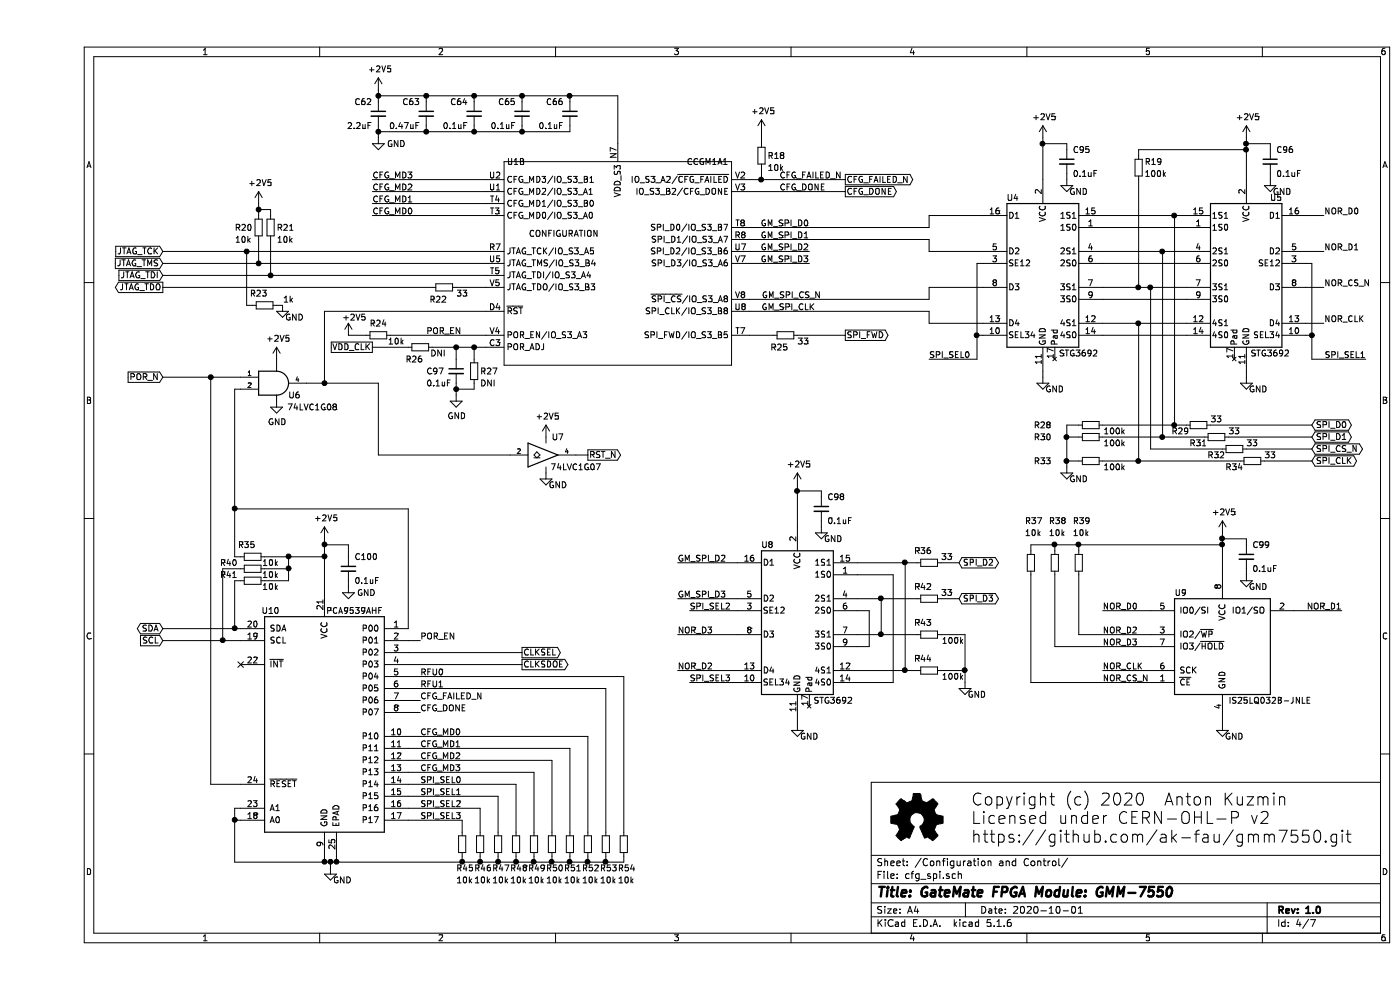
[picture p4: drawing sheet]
EESchema Schematic File Version 4
EELAYER 30 0
EELAYER END
$Descr A4 11693 8268
encoding utf-8
Sheet 4 7
Title "GateMate FPGA Module: GMM-7550"
Date "2020-10-01"
Rev "1.0"
Comp ""
Comment1 ""
Comment2 ""
Comment3 ""
Comment4 ""
$EndDescr
$Comp
L CologneChip:CCGM1A1 U1
U 2 1
P 4850 2200
AR Path="/5E920CB6" Ref="U1"  Part="2" 
AR Path="/5E920AD5/5E920CB6" Ref="U1"  Part="2" 
F 0 "U1" H 4000 3050 50  0000 C CNN
F 1 "CCGM1A1" H 5600 3050 50  0000 C CNN
F 2 "Package_BGA:BGA-320_15.0x15.0mm_Layout18x18_P0.8mm" H 5000 2750 50  0001 C CNN
F 3 "https://colognechip.com/docs/gatemate-ccgm1a-datasheet.pdf" H 4850 2500 50  0001 C CNN
	2    4850 2200
	1    0    0    -1  
$EndComp
$Comp
L Device:R_Small R24
U 1 1
P 2850 2800
F 0 "R24" V 2750 2800 50  0000 C CNN
F 1 "10k" V 2900 2950 50  0000 C CNN
F 2 "Resistor_SMD:R_0402_1005Metric" H 2850 2800 50  0001 C CNN
F 3 "~" H 2850 2800 50  0001 C CNN
	1    2850 2800
	0    1    1    0   
$EndComp
$Comp
L Device:R_Small R26
U 1 1
P 3200 2900
F 0 "R26" V 3300 2850 50  0000 C CNN
F 1 "DNI" V 3250 3050 50  0000 C CNN
F 2 "Resistor_SMD:R_0603_1608Metric" H 3200 2900 50  0001 C CNN
F 3 "~" H 3200 2900 50  0001 C CNN
	1    3200 2900
	0    1    1    0   
$EndComp
$Comp
L Device:R_Small R27
U 1 1
P 3650 3100
F 0 "R27" H 3700 3100 50  0000 L CNN
F 1 "DNI" H 3700 3000 50  0000 L CNN
F 2 "Resistor_SMD:R_0603_1608Metric" H 3650 3100 50  0001 C CNN
F 3 "~" H 3650 3100 50  0001 C CNN
	1    3650 3100
	1    0    0    -1  
$EndComp
$Comp
L Device:C_Small C97
U 1 1
P 3500 3100
F 0 "C97" H 3250 3100 50  0000 L CNN
F 1 "0.1uF" H 3250 3000 50  0000 L CNN
F 2 "Capacitor_SMD:C_0402_1005Metric" H 3500 3100 50  0001 C CNN
F 3 "~" H 3500 3100 50  0001 C CNN
	1    3500 3100
	1    0    0    -1  
$EndComp
$Comp
L power:GND #PWR0132
U 1 1
P 3500 3300
F 0 "#PWR0132" H 3500 3050 50  0001 C CNN
F 1 "GND" H 3505 3127 50  0000 C CNN
F 2 "" H 3500 3300 50  0001 C CNN
F 3 "" H 3500 3300 50  0001 C CNN
	1    3500 3300
	1    0    0    -1  
$EndComp
Wire Wire Line
	2800 2900 3100 2900
Wire Wire Line
	2950 2800 3750 2800
Wire Wire Line
	3300 2900 3500 2900
Wire Wire Line
	3500 3000 3500 2900
Connection ~ 3500 2900
Wire Wire Line
	3500 2900 3650 2900
Wire Wire Line
	3650 3000 3650 2900
Connection ~ 3650 2900
Wire Wire Line
	3650 2900 3750 2900
Wire Wire Line
	3500 3300 3500 3250
Wire Wire Line
	3650 3200 3650 3250
Wire Wire Line
	3650 3250 3500 3250
Connection ~ 3500 3250
Wire Wire Line
	3500 3250 3500 3200
Text Label 3250 2800 0    50   ~ 0
POR_EN
$Comp
L 74xGxx:74LVC1G08 U6
U 1 1
P 2000 3200
F 0 "U6" H 2150 3100 50  0000 C CNN
F 1 "74LVC1G08" H 2300 3000 50  0000 C CNN
F 2 "Package_TO_SOT_SMD:SOT-353_SC-70-5" H 2000 3200 50  0001 C CNN
F 3 "http://www.ti.com/lit/sg/scyt129e/scyt129e.pdf" H 2000 3200 50  0001 C CNN
	1    2000 3200
	1    0    0    -1  
$EndComp
$Comp
L power:GND #PWR0133
U 1 1
P 2000 3350
F 0 "#PWR0133" H 2000 3100 50  0001 C CNN
F 1 "GND" H 2005 3177 50  0000 C CNN
F 2 "" H 2000 3350 50  0001 C CNN
F 3 "" H 2000 3350 50  0001 C CNN
	1    2000 3350
	1    0    0    -1  
$EndComp
$Comp
L power:+2V5 #PWR0134
U 1 1
P 2000 3000
F 0 "#PWR0134" H 2000 2850 50  0001 C CNN
F 1 "+2V5" H 2015 3173 50  0000 C CNN
F 2 "" H 2000 3000 50  0001 C CNN
F 3 "" H 2000 3000 50  0001 C CNN
	1    2000 3000
	1    0    0    -1  
$EndComp
Wire Wire Line
	2000 3350 2000 3300
Wire Wire Line
	2000 3000 2000 3100
Wire Wire Line
	2250 3200 2400 3200
$Comp
L power:+2V5 #PWR0135
U 1 1
P 2600 2800
F 0 "#PWR0135" H 2600 2650 50  0001 C CNN
F 1 "+2V5" H 2650 2950 50  0000 C CNN
F 2 "" H 2600 2800 50  0001 C CNN
F 3 "" H 2600 2800 50  0001 C CNN
	1    2600 2800
	1    0    0    -1  
$EndComp
$Comp
L Device:R_Small R22
U 1 1
P 3400 2400
F 0 "R22" V 3500 2350 50  0000 C CNN
F 1 "33" V 3450 2550 50  0000 C CNN
F 2 "Resistor_SMD:R_0402_1005Metric" H 3400 2400 50  0001 C CNN
F 3 "~" H 3400 2400 50  0001 C CNN
	1    3400 2400
	0    1    1    0   
$EndComp
Wire Wire Line
	3750 2400 3500 2400
Wire Wire Line
	2400 3200 2400 2600
Text GLabel 1050 2400 0    50   Output ~ 0
JTAG_TDO
Text GLabel 1050 2300 0    50   Input ~ 0
JTAG_TDI
Text GLabel 1050 2200 0    50   Input ~ 0
JTAG_TMS
Text GLabel 1050 2100 0    50   Input ~ 0
JTAG_TCK
Wire Wire Line
	1050 2400 3300 2400
Wire Wire Line
	1050 2300 1950 2300
Wire Wire Line
	1050 2200 1850 2200
Wire Wire Line
	1050 2100 1750 2100
$Comp
L Device:R_Small R23
U 1 1
P 1900 2550
F 0 "R23" V 1800 2500 50  0000 C CNN
F 1 "1k" V 1850 2750 50  0000 C CNN
F 2 "Resistor_SMD:R_0402_1005Metric" H 1900 2550 50  0001 C CNN
F 3 "~" H 1900 2550 50  0001 C CNN
	1    1900 2550
	0    1    1    0   
$EndComp
$Comp
L power:GND #PWR0136
U 1 1
P 2050 2550
F 0 "#PWR0136" H 2050 2300 50  0001 C CNN
F 1 "GND" H 2150 2450 50  0000 C CNN
F 2 "" H 2050 2550 50  0001 C CNN
F 3 "" H 2050 2550 50  0001 C CNN
	1    2050 2550
	1    0    0    -1  
$EndComp
Wire Wire Line
	1750 2100 1750 2550
Wire Wire Line
	1750 2550 1800 2550
Connection ~ 1750 2100
Wire Wire Line
	1750 2100 3750 2100
Wire Wire Line
	2000 2550 2050 2550
$Comp
L Device:R_Small R20
U 1 1
P 1850 1900
F 0 "R20" H 1650 1900 50  0000 L CNN
F 1 "10k" H 1650 1800 50  0000 L CNN
F 2 "Resistor_SMD:R_0402_1005Metric" H 1850 1900 50  0001 C CNN
F 3 "~" H 1850 1900 50  0001 C CNN
	1    1850 1900
	1    0    0    -1  
$EndComp
$Comp
L Device:R_Small R21
U 1 1
P 1950 1900
F 0 "R21" H 2000 1900 50  0000 L CNN
F 1 "10k" H 2000 1800 50  0000 L CNN
F 2 "Resistor_SMD:R_0402_1005Metric" H 1950 1900 50  0001 C CNN
F 3 "~" H 1950 1900 50  0001 C CNN
	1    1950 1900
	1    0    0    -1  
$EndComp
$Comp
L power:+2V5 #PWR0137
U 1 1
P 1850 1700
F 0 "#PWR0137" H 1850 1550 50  0001 C CNN
F 1 "+2V5" H 1865 1873 50  0000 C CNN
F 2 "" H 1850 1700 50  0001 C CNN
F 3 "" H 1850 1700 50  0001 C CNN
	1    1850 1700
	1    0    0    -1  
$EndComp
Wire Wire Line
	1850 2000 1850 2200
Connection ~ 1850 2200
Wire Wire Line
	1850 2200 3750 2200
Wire Wire Line
	1950 2000 1950 2300
Connection ~ 1950 2300
Wire Wire Line
	1950 2300 3750 2300
Wire Wire Line
	1850 1700 1850 1750
Wire Wire Line
	1850 1750 1950 1750
Wire Wire Line
	1950 1750 1950 1800
Connection ~ 1850 1750
Wire Wire Line
	1850 1750 1850 1800
$Comp
L Device:R_Small R18
U 1 1
P 6050 1300
F 0 "R18" H 6100 1300 50  0000 L CNN
F 1 "10k" H 6100 1200 50  0000 L CNN
F 2 "Resistor_SMD:R_0402_1005Metric" H 6050 1300 50  0001 C CNN
F 3 "~" H 6050 1300 50  0001 C CNN
	1    6050 1300
	1    0    0    -1  
$EndComp
$Comp
L power:+2V5 #PWR0138
U 1 1
P 6050 1100
F 0 "#PWR0138" H 6050 950 50  0001 C CNN
F 1 "+2V5" H 6065 1273 50  0000 C CNN
F 2 "" H 6050 1100 50  0001 C CNN
F 3 "" H 6050 1100 50  0001 C CNN
	1    6050 1100
	1    0    0    -1  
$EndComp
Wire Wire Line
	5950 1500 6050 1500
Wire Wire Line
	6050 1500 6050 1400
Wire Wire Line
	6050 1100 6050 1200
$Comp
L Device:R_Small R25
U 1 1
P 6250 2800
F 0 "R25" V 6350 2750 50  0000 C CNN
F 1 "33" V 6300 2950 50  0000 C CNN
F 2 "Resistor_SMD:R_0402_1005Metric" H 6250 2800 50  0001 C CNN
F 3 "~" H 6250 2800 50  0001 C CNN
	1    6250 2800
	0    1    1    0   
$EndComp
Wire Wire Line
	5950 2800 6150 2800
Text GLabel 6750 2800 2    50   Output ~ 0
SPI_FWD
Wire Wire Line
	6350 2800 6750 2800
Text GLabel 6750 1600 2    50   Output ~ 0
CFG_DONE
Wire Wire Line
	5950 1600 6750 1600
Wire Wire Line
	2800 1800 3750 1800
Wire Wire Line
	2800 1700 3750 1700
Wire Wire Line
	2800 1600 3750 1600
Wire Wire Line
	2800 1500 3750 1500
Text Label 2800 1800 0    50   ~ 0
CFG_MD0
Text Label 2800 1700 0    50   ~ 0
CFG_MD1
Text Label 2800 1600 0    50   ~ 0
CFG_MD2
Text Label 2800 1500 0    50   ~ 0
CFG_MD3
Text GLabel 4600 3800 2    50   Output ~ 0
RST_N
Connection ~ 2400 3200
Text GLabel 1050 3150 0    50   Input ~ 0
POR_N
$Comp
L gmm:IS25LQ032B-JNLE U9
U 1 1
P 9900 5400
F 0 "U9" H 9500 5850 50  0000 L CNN
F 1 "IS25LQ032B-JNLE" H 9950 4950 50  0000 L CNN
F 2 "Package_SO:SO-8_3.9x4.9mm_P1.27mm" H 9800 5400 50  0001 C CNN
F 3 "" H 9900 5400 50  0001 C CNN
	1    9900 5400
	1    0    0    -1  
$EndComp
$Comp
L gmm:PCA9539AHF U10
U 1 1
P 2400 6050
F 0 "U10" H 1950 7000 50  0000 C CNN
F 1 "PCA9539AHF" H 2650 7000 50  0000 C CNN
F 2 "Package_DFN_QFN:Texas_S-PVQFN-N24_EP2.1x2.1mm" H 2400 6050 50  0001 C CNN
F 3 "" H 2400 6050 50  0001 C CNN
	1    2400 6050
	1    0    0    -1  
$EndComp
$Comp
L power:GND #PWR0139
U 1 1
P 2450 7250
F 0 "#PWR0139" H 2450 7000 50  0001 C CNN
F 1 "GND" H 2550 7150 50  0000 C CNN
F 2 "" H 2450 7250 50  0001 C CNN
F 3 "" H 2450 7250 50  0001 C CNN
	1    2450 7250
	1    0    0    -1  
$EndComp
Wire Wire Line
	2500 7150 2500 7200
Wire Wire Line
	2500 7200 2450 7200
Wire Wire Line
	2450 7200 2450 7250
NoConn ~ 1700 5550
Wire Wire Line
	1450 3150 1450 6550
Wire Wire Line
	1450 6550 1700 6550
$Comp
L power:+2V5 #PWR0140
U 1 1
P 2400 4500
F 0 "#PWR0140" H 2400 4350 50  0001 C CNN
F 1 "+2V5" H 2415 4673 50  0000 C CNN
F 2 "" H 2400 4500 50  0001 C CNN
F 3 "" H 2400 4500 50  0001 C CNN
	1    2400 4500
	1    0    0    -1  
$EndComp
$Comp
L power:GND #PWR0141
U 1 1
P 2600 4900
F 0 "#PWR0141" H 2600 4650 50  0001 C CNN
F 1 "GND" H 2750 4850 50  0000 C CNN
F 2 "" H 2600 4900 50  0001 C CNN
F 3 "" H 2600 4900 50  0001 C CNN
	1    2600 4900
	1    0    0    -1  
$EndComp
$Comp
L Device:C_Small C100
U 1 1
P 2600 4750
F 0 "C100" H 2650 4850 50  0000 L CNN
F 1 "0.1uF" H 2650 4650 50  0000 L CNN
F 2 "Capacitor_SMD:C_0402_1005Metric" H 2600 4750 50  0001 C CNN
F 3 "~" H 2600 4750 50  0001 C CNN
	1    2600 4750
	1    0    0    -1  
$EndComp
$Comp
L Device:R_Small R35
U 1 1
P 1800 4650
F 0 "R35" V 1700 4600 50  0000 C CNN
F 1 "10k" V 1850 4800 50  0000 C CNN
F 2 "Resistor_SMD:R_0402_1005Metric" H 1800 4650 50  0001 C CNN
F 3 "~" H 1800 4650 50  0001 C CNN
	1    1800 4650
	0    1    1    0   
$EndComp
Wire Wire Line
	2600 4900 2600 4850
Wire Wire Line
	2400 4500 2400 4550
Wire Wire Line
	2400 4550 2600 4550
Wire Wire Line
	2600 4550 2600 4650
Connection ~ 2400 4550
Wire Wire Line
	2400 4550 2400 4650
Wire Wire Line
	2400 4650 2100 4650
Connection ~ 2400 4650
Wire Wire Line
	2400 4650 2400 4950
Wire Wire Line
	1700 4650 1650 4650
Wire Wire Line
	1650 4650 1650 4250
Wire Wire Line
	1650 3250 1700 3250
Wire Wire Line
	3100 5250 3100 4250
Wire Wire Line
	3100 4250 1650 4250
Connection ~ 1650 4250
Wire Wire Line
	1650 4250 1650 3250
Text GLabel 1050 5250 0    50   BiDi ~ 0
SDA
Text GLabel 1050 5350 0    50   Input ~ 0
SCL
Wire Wire Line
	1050 5250 1650 5250
Wire Wire Line
	1050 5350 1550 5350
Wire Wire Line
	2400 7150 2400 7200
Wire Wire Line
	2400 7200 2450 7200
Connection ~ 2450 7200
Connection ~ 2400 7200
Wire Wire Line
	1650 7200 1650 6850
Wire Wire Line
	1650 6850 1700 6850
Wire Wire Line
	1650 7200 2400 7200
Wire Wire Line
	1700 6750 1650 6750
Wire Wire Line
	1650 6750 1650 6850
Connection ~ 1650 6850
Connection ~ 2500 7200
Wire Wire Line
	3100 6750 3700 6750
Wire Wire Line
	3700 6750 3700 6950
Wire Wire Line
	3100 6650 3850 6650
Wire Wire Line
	3850 6650 3850 6950
Wire Wire Line
	3100 6550 4000 6550
Wire Wire Line
	4000 6550 4000 6950
Wire Wire Line
	3100 6450 4150 6450
Wire Wire Line
	4150 6450 4150 6950
Wire Wire Line
	3100 6350 4300 6350
Wire Wire Line
	4300 6350 4300 6950
Wire Wire Line
	3100 6250 4450 6250
Wire Wire Line
	4450 6250 4450 6950
Wire Wire Line
	3100 6150 4600 6150
Text Label 3200 6150 0    50   ~ 0
CFG_MD0
Text Label 3200 6250 0    50   ~ 0
CFG_MD1
Text Label 3200 6350 0    50   ~ 0
CFG_MD2
Text Label 3200 6450 0    50   ~ 0
CFG_MD3
Wire Wire Line
	6750 1500 6050 1500
Connection ~ 6050 1500
Wire Wire Line
	3200 5950 3100 5950
Wire Wire Line
	3200 5850 3100 5850
Text Label 3200 5850 0    50   ~ 0
CFG_FAILED_N
Text Label 3200 5950 0    50   ~ 0
CFG_DONE
Text Label 3200 5350 0    50   ~ 0
POR_EN
Wire Wire Line
	3100 5350 3200 5350
$Comp
L power:GND #PWR0142
U 1 1
P 9900 6050
F 0 "#PWR0142" H 9900 5800 50  0001 C CNN
F 1 "GND" H 10000 5950 50  0000 C CNN
F 2 "" H 9900 6050 50  0001 C CNN
F 3 "" H 9900 6050 50  0001 C CNN
	1    9900 6050
	1    0    0    -1  
$EndComp
Wire Wire Line
	9900 6000 9900 6050
$Comp
L power:+2V5 #PWR0143
U 1 1
P 9900 4450
F 0 "#PWR0143" H 9900 4300 50  0001 C CNN
F 1 "+2V5" H 9915 4623 50  0000 C CNN
F 2 "" H 9900 4450 50  0001 C CNN
F 3 "" H 9900 4450 50  0001 C CNN
	1    9900 4450
	1    0    0    -1  
$EndComp
$Comp
L Device:C_Small C99
U 1 1
P 10100 4650
F 0 "C99" H 10150 4750 50  0000 L CNN
F 1 "0.1uF" H 10150 4550 50  0000 L CNN
F 2 "Capacitor_SMD:C_0402_1005Metric" H 10100 4650 50  0001 C CNN
F 3 "~" H 10100 4650 50  0001 C CNN
	1    10100 4650
	1    0    0    -1  
$EndComp
Wire Wire Line
	9900 4450 9900 4500
Wire Wire Line
	9900 4500 10100 4500
Wire Wire Line
	10100 4500 10100 4550
Connection ~ 9900 4500
Wire Wire Line
	9900 4500 9900 4550
$Comp
L power:GND #PWR0144
U 1 1
P 10100 4800
F 0 "#PWR0144" H 10100 4550 50  0001 C CNN
F 1 "GND" H 10200 4700 50  0000 C CNN
F 2 "" H 10100 4800 50  0001 C CNN
F 3 "" H 10100 4800 50  0001 C CNN
	1    10100 4800
	1    0    0    -1  
$EndComp
Wire Wire Line
	10100 4800 10100 4750
Text GLabel 4050 5450 2    50   Output ~ 0
CLKSEL
Text GLabel 4050 5550 2    50   Output ~ 0
CLKSDOE
Wire Wire Line
	3100 5450 4050 5450
Wire Wire Line
	3100 5550 4050 5550
$Comp
L gmm:STG3692 U8
U 1 1
P 6350 5200
F 0 "U8" H 6100 5850 50  0000 C CNN
F 1 "STG3692" H 6650 4550 50  0000 C CNN
F 2 "gmm:QFN-16-1EP_2.6x1.8mm_P0.4mm_EP1.5x0.7mm" H 6350 5200 50  0001 C CNN
F 3 "" H 6350 5200 50  0001 C CNN
	1    6350 5200
	1    0    0    -1  
$EndComp
$Comp
L power:+2V5 #PWR0145
U 1 1
P 6350 4050
F 0 "#PWR0145" H 6350 3900 50  0001 C CNN
F 1 "+2V5" H 6365 4223 50  0000 C CNN
F 2 "" H 6350 4050 50  0001 C CNN
F 3 "" H 6350 4050 50  0001 C CNN
	1    6350 4050
	1    0    0    -1  
$EndComp
$Comp
L Device:C_Small C98
U 1 1
P 6550 4250
F 0 "C98" H 6600 4350 50  0000 L CNN
F 1 "0.1uF" H 6600 4150 50  0000 L CNN
F 2 "Capacitor_SMD:C_0402_1005Metric" H 6550 4250 50  0001 C CNN
F 3 "~" H 6550 4250 50  0001 C CNN
	1    6550 4250
	1    0    0    -1  
$EndComp
Wire Wire Line
	6350 4050 6350 4100
Wire Wire Line
	6350 4100 6550 4100
Wire Wire Line
	6550 4100 6550 4150
Connection ~ 6350 4100
Wire Wire Line
	6350 4100 6350 4400
$Comp
L power:GND #PWR0146
U 1 1
P 6550 4400
F 0 "#PWR0146" H 6550 4150 50  0001 C CNN
F 1 "GND" H 6650 4300 50  0000 C CNN
F 2 "" H 6550 4400 50  0001 C CNN
F 3 "" H 6550 4400 50  0001 C CNN
	1    6550 4400
	1    0    0    -1  
$EndComp
Wire Wire Line
	6550 4400 6550 4350
$Comp
L power:GND #PWR0147
U 1 1
P 6350 6050
F 0 "#PWR0147" H 6350 5800 50  0001 C CNN
F 1 "GND" H 6450 5950 50  0000 C CNN
F 2 "" H 6350 6050 50  0001 C CNN
F 3 "" H 6350 6050 50  0001 C CNN
	1    6350 6050
	1    0    0    -1  
$EndComp
Wire Wire Line
	6350 6000 6350 6050
$Comp
L gmm:STG3692 U4
U 1 1
P 8400 2300
F 0 "U4" H 8150 2950 50  0000 C CNN
F 1 "STG3692" H 8700 1650 50  0000 C CNN
F 2 "gmm:QFN-16-1EP_2.6x1.8mm_P0.4mm_EP1.5x0.7mm" H 8400 2300 50  0001 C CNN
F 3 "" H 8400 2300 50  0001 C CNN
	1    8400 2300
	1    0    0    -1  
$EndComp
$Comp
L power:+2V5 #PWR0148
U 1 1
P 8400 1150
F 0 "#PWR0148" H 8400 1000 50  0001 C CNN
F 1 "+2V5" H 8415 1323 50  0000 C CNN
F 2 "" H 8400 1150 50  0001 C CNN
F 3 "" H 8400 1150 50  0001 C CNN
	1    8400 1150
	1    0    0    -1  
$EndComp
$Comp
L Device:C_Small C95
U 1 1
P 8600 1350
F 0 "C95" H 8650 1450 50  0000 L CNN
F 1 "0.1uF" H 8650 1250 50  0000 L CNN
F 2 "Capacitor_SMD:C_0402_1005Metric" H 8600 1350 50  0001 C CNN
F 3 "~" H 8600 1350 50  0001 C CNN
	1    8600 1350
	1    0    0    -1  
$EndComp
Wire Wire Line
	8400 1150 8400 1200
Wire Wire Line
	8400 1200 8600 1200
Wire Wire Line
	8600 1200 8600 1250
Connection ~ 8400 1200
Wire Wire Line
	8400 1200 8400 1500
$Comp
L power:GND #PWR0149
U 1 1
P 8600 1500
F 0 "#PWR0149" H 8600 1250 50  0001 C CNN
F 1 "GND" H 8700 1400 50  0000 C CNN
F 2 "" H 8600 1500 50  0001 C CNN
F 3 "" H 8600 1500 50  0001 C CNN
	1    8600 1500
	1    0    0    -1  
$EndComp
Wire Wire Line
	8600 1500 8600 1450
$Comp
L power:GND #PWR0150
U 1 1
P 8400 3150
F 0 "#PWR0150" H 8400 2900 50  0001 C CNN
F 1 "GND" H 8500 3050 50  0000 C CNN
F 2 "" H 8400 3150 50  0001 C CNN
F 3 "" H 8400 3150 50  0001 C CNN
	1    8400 3150
	1    0    0    -1  
$EndComp
Wire Wire Line
	8400 3100 8400 3150
$Comp
L gmm:STG3692 U5
U 1 1
P 10100 2300
F 0 "U5" H 9850 2950 50  0000 C CNN
F 1 "STG3692" H 9900 1650 50  0000 C CNN
F 2 "gmm:QFN-16-1EP_2.6x1.8mm_P0.4mm_EP1.5x0.7mm" H 10100 2300 50  0001 C CNN
F 3 "" H 10100 2300 50  0001 C CNN
	1    10100 2300
	-1   0    0    -1  
$EndComp
$Comp
L power:+2V5 #PWR0151
U 1 1
P 10100 1150
F 0 "#PWR0151" H 10100 1000 50  0001 C CNN
F 1 "+2V5" H 10115 1323 50  0000 C CNN
F 2 "" H 10100 1150 50  0001 C CNN
F 3 "" H 10100 1150 50  0001 C CNN
	1    10100 1150
	1    0    0    -1  
$EndComp
$Comp
L Device:C_Small C96
U 1 1
P 10300 1350
F 0 "C96" H 10350 1450 50  0000 L CNN
F 1 "0.1uF" H 10350 1250 50  0000 L CNN
F 2 "Capacitor_SMD:C_0402_1005Metric" H 10300 1350 50  0001 C CNN
F 3 "~" H 10300 1350 50  0001 C CNN
	1    10300 1350
	1    0    0    -1  
$EndComp
Wire Wire Line
	10100 1150 10100 1200
Wire Wire Line
	10100 1200 10300 1200
Wire Wire Line
	10300 1200 10300 1250
Connection ~ 10100 1200
Wire Wire Line
	10100 1200 10100 1250
$Comp
L power:GND #PWR0152
U 1 1
P 10300 1500
F 0 "#PWR0152" H 10300 1250 50  0001 C CNN
F 1 "GND" H 10400 1400 50  0000 C CNN
F 2 "" H 10300 1500 50  0001 C CNN
F 3 "" H 10300 1500 50  0001 C CNN
	1    10300 1500
	1    0    0    -1  
$EndComp
Wire Wire Line
	10300 1500 10300 1450
$Comp
L power:GND #PWR0153
U 1 1
P 10100 3150
F 0 "#PWR0153" H 10100 2900 50  0001 C CNN
F 1 "GND" H 10200 3050 50  0000 C CNN
F 2 "" H 10100 3150 50  0001 C CNN
F 3 "" H 10100 3150 50  0001 C CNN
	1    10100 3150
	1    0    0    -1  
$EndComp
Wire Wire Line
	10100 3100 10100 3150
Wire Wire Line
	8900 1900 9600 1900
Wire Wire Line
	8900 2200 9600 2200
Wire Wire Line
	8900 2400 9200 2400
Wire Wire Line
	8900 2500 9600 2500
Wire Wire Line
	8900 2800 9600 2800
Wire Wire Line
	5950 1900 7450 1900
Wire Wire Line
	7450 1900 7450 1800
Wire Wire Line
	7450 1800 7900 1800
Wire Wire Line
	5950 2000 7450 2000
Wire Wire Line
	7450 2000 7450 2100
Wire Wire Line
	7450 2100 7900 2100
Wire Wire Line
	5950 2500 7450 2500
Wire Wire Line
	7450 2500 7450 2400
Wire Wire Line
	7450 2400 7900 2400
Wire Wire Line
	5950 2600 7450 2600
Wire Wire Line
	7450 2600 7450 2700
Wire Wire Line
	7450 2700 7900 2700
Wire Wire Line
	7450 3000 7850 3000
Wire Wire Line
	7850 3000 7850 2800
Wire Wire Line
	7850 2800 7900 2800
Wire Wire Line
	7850 2800 7850 2200
Wire Wire Line
	7850 2200 7900 2200
Connection ~ 7850 2800
Text Label 7450 3000 0    50   ~ 0
SPI_SEL0
Text Label 3200 6550 0    50   ~ 0
SPI_SEL0
Text Label 3200 6650 0    50   ~ 0
SPI_SEL1
Text Label 3200 6750 0    50   ~ 0
SPI_SEL2
Text Label 3200 6850 0    50   ~ 0
SPI_SEL3
Wire Wire Line
	4600 7200 4600 7150
Wire Wire Line
	4600 6150 4600 6950
$Comp
L Device:R_Small R52
U 1 1
P 4600 7050
F 0 "R52" H 4550 6850 50  0000 L CNN
F 1 "10k" H 4550 6750 50  0000 L CNN
F 2 "Resistor_SMD:R_0402_1005Metric" H 4600 7050 50  0001 C CNN
F 3 "~" H 4600 7050 50  0001 C CNN
	1    4600 7050
	1    0    0    -1  
$EndComp
Wire Wire Line
	2500 7200 3550 7200
$Comp
L Device:R_Small R51
U 1 1
P 4450 7050
F 0 "R51" H 4400 6850 50  0000 L CNN
F 1 "10k" H 4400 6750 50  0000 L CNN
F 2 "Resistor_SMD:R_0402_1005Metric" H 4450 7050 50  0001 C CNN
F 3 "~" H 4450 7050 50  0001 C CNN
	1    4450 7050
	1    0    0    -1  
$EndComp
$Comp
L Device:R_Small R50
U 1 1
P 4300 7050
F 0 "R50" H 4250 6850 50  0000 L CNN
F 1 "10k" H 4250 6750 50  0000 L CNN
F 2 "Resistor_SMD:R_0402_1005Metric" H 4300 7050 50  0001 C CNN
F 3 "~" H 4300 7050 50  0001 C CNN
	1    4300 7050
	1    0    0    -1  
$EndComp
$Comp
L Device:R_Small R49
U 1 1
P 4150 7050
F 0 "R49" H 4100 6850 50  0000 L CNN
F 1 "10k" H 4100 6750 50  0000 L CNN
F 2 "Resistor_SMD:R_0402_1005Metric" H 4150 7050 50  0001 C CNN
F 3 "~" H 4150 7050 50  0001 C CNN
	1    4150 7050
	1    0    0    -1  
$EndComp
$Comp
L Device:R_Small R48
U 1 1
P 4000 7050
F 0 "R48" H 3950 6850 50  0000 L CNN
F 1 "10k" H 3950 6750 50  0000 L CNN
F 2 "Resistor_SMD:R_0402_1005Metric" H 4000 7050 50  0001 C CNN
F 3 "~" H 4000 7050 50  0001 C CNN
	1    4000 7050
	1    0    0    -1  
$EndComp
$Comp
L Device:R_Small R47
U 1 1
P 3850 7050
F 0 "R47" H 3800 6850 50  0000 L CNN
F 1 "10k" H 3800 6750 50  0000 L CNN
F 2 "Resistor_SMD:R_0402_1005Metric" H 3850 7050 50  0001 C CNN
F 3 "~" H 3850 7050 50  0001 C CNN
	1    3850 7050
	1    0    0    -1  
$EndComp
$Comp
L Device:R_Small R46
U 1 1
P 3700 7050
F 0 "R46" H 3650 6850 50  0000 L CNN
F 1 "10k" H 3650 6750 50  0000 L CNN
F 2 "Resistor_SMD:R_0402_1005Metric" H 3700 7050 50  0001 C CNN
F 3 "~" H 3700 7050 50  0001 C CNN
	1    3700 7050
	1    0    0    -1  
$EndComp
$Comp
L Device:R_Small R45
U 1 1
P 3550 7050
F 0 "R45" H 3500 6850 50  0000 L CNN
F 1 "10k" H 3500 6750 50  0000 L CNN
F 2 "Resistor_SMD:R_0402_1005Metric" H 3550 7050 50  0001 C CNN
F 3 "~" H 3550 7050 50  0001 C CNN
	1    3550 7050
	1    0    0    -1  
$EndComp
Wire Wire Line
	3550 6850 3550 6950
Wire Wire Line
	3100 6850 3550 6850
Wire Wire Line
	3550 7150 3550 7200
Connection ~ 3550 7200
Wire Wire Line
	3550 7200 3700 7200
Wire Wire Line
	3700 7150 3700 7200
Connection ~ 3700 7200
Wire Wire Line
	3700 7200 3850 7200
Wire Wire Line
	3850 7150 3850 7200
Connection ~ 3850 7200
Wire Wire Line
	3850 7200 4000 7200
Wire Wire Line
	4000 7150 4000 7200
Connection ~ 4000 7200
Wire Wire Line
	4000 7200 4150 7200
Wire Wire Line
	4150 7150 4150 7200
Connection ~ 4150 7200
Wire Wire Line
	4150 7200 4300 7200
Wire Wire Line
	4300 7150 4300 7200
Connection ~ 4300 7200
Wire Wire Line
	4300 7200 4450 7200
Wire Wire Line
	4450 7150 4450 7200
Connection ~ 4450 7200
Wire Wire Line
	4450 7200 4600 7200
Text Label 10750 1800 0    50   ~ 0
NOR_D0
Text Label 10750 2100 0    50   ~ 0
NOR_D1
Text Label 10750 2400 0    50   ~ 0
NOR_CS_N
Text Label 10750 2700 0    50   ~ 0
NOR_CLK
Wire Wire Line
	10600 1800 10750 1800
Wire Wire Line
	10600 2100 10750 2100
Wire Wire Line
	10600 2400 10750 2400
Wire Wire Line
	10600 2700 10750 2700
Wire Wire Line
	10600 2200 10650 2200
Wire Wire Line
	10650 2200 10650 2800
Wire Wire Line
	10650 3000 11100 3000
Wire Wire Line
	10600 2800 10650 2800
Connection ~ 10650 2800
Wire Wire Line
	10650 2800 10650 3000
Text Label 11100 3000 2    50   ~ 0
SPI_SEL1
Text GLabel 10650 3550 2    50   BiDi ~ 0
SPI_D0
Text GLabel 10650 3650 2    50   BiDi ~ 0
SPI_D1
Text GLabel 10650 3750 2    50   BiDi ~ 0
SPI_CS_N
Text GLabel 10650 3850 2    50   BiDi ~ 0
SPI_CLK
Wire Wire Line
	9500 3550 9500 1800
Connection ~ 9500 1800
Wire Wire Line
	9500 1800 9600 1800
Wire Wire Line
	9400 3650 9400 2100
Connection ~ 9400 2100
Wire Wire Line
	9400 2100 9600 2100
Wire Wire Line
	9300 3750 9300 2400
Connection ~ 9300 2400
Wire Wire Line
	9300 2400 9600 2400
Wire Wire Line
	9200 3850 9200 2700
Connection ~ 9200 2700
Wire Wire Line
	9200 2700 9600 2700
Text Label 8900 5100 0    50   ~ 0
NOR_D0
Text Label 8900 5300 0    50   ~ 0
NOR_D2
Text Label 8900 5400 0    50   ~ 0
NOR_D3
Text Label 8900 5600 0    50   ~ 0
NOR_CLK
Text Label 8900 5700 0    50   ~ 0
NOR_CS_N
Text Label 10900 5100 2    50   ~ 0
NOR_D1
Wire Wire Line
	10900 5100 10500 5100
Wire Wire Line
	8900 5100 9300 5100
Wire Wire Line
	8900 5600 9300 5600
Text Label 5450 5100 0    50   ~ 0
SPI_SEL2
Text Label 5450 5700 0    50   ~ 0
SPI_SEL3
Text Label 5350 5600 0    50   ~ 0
NOR_D2
Text Label 5350 5300 0    50   ~ 0
NOR_D3
Text Label 5350 4700 0    50   ~ 0
GM_SPI_D2
Text Label 5350 5000 0    50   ~ 0
GM_SPI_D3
Wire Wire Line
	5450 5700 5850 5700
Wire Wire Line
	5350 5600 5850 5600
Wire Wire Line
	5350 5300 5850 5300
Wire Wire Line
	5450 5100 5850 5100
Wire Wire Line
	5350 5000 5850 5000
Wire Wire Line
	5350 4700 5850 4700
Text GLabel 7700 4700 2    50   BiDi ~ 0
SPI_D2
Text GLabel 7700 5000 2    50   BiDi ~ 0
SPI_D3
Wire Wire Line
	6450 2100 5950 2100
Wire Wire Line
	6450 2200 5950 2200
Text Label 6450 2200 2    50   ~ 0
GM_SPI_D3
Text Label 6450 2100 2    50   ~ 0
GM_SPI_D2
Text Label 6450 2000 2    50   ~ 0
GM_SPI_D1
Text Label 6450 1900 2    50   ~ 0
GM_SPI_D0
Text Label 6550 2500 2    50   ~ 0
GM_SPI_CS_N
Text Label 6500 2600 2    50   ~ 0
GM_SPI_CLK
Wire Wire Line
	6850 5000 7050 5000
Wire Wire Line
	6850 4700 7250 4700
Wire Wire Line
	6850 5100 6950 5100
Wire Wire Line
	6950 5100 6950 5400
Wire Wire Line
	6950 5400 6850 5400
Wire Wire Line
	7050 5000 7050 5300
Wire Wire Line
	7050 5300 6850 5300
Connection ~ 7050 5000
Wire Wire Line
	7050 5000 7350 5000
Wire Wire Line
	6850 4800 7150 4800
Wire Wire Line
	7150 4800 7150 5700
Wire Wire Line
	7150 5700 6850 5700
Wire Wire Line
	7250 5600 6850 5600
Connection ~ 7250 4700
Wire Wire Line
	7250 4700 7350 4700
$Comp
L Device:R_Small R39
U 1 1
P 8700 4700
F 0 "R39" H 8650 5050 50  0000 L CNN
F 1 "10k" H 8650 4950 50  0000 L CNN
F 2 "Resistor_SMD:R_0402_1005Metric" H 8700 4700 50  0001 C CNN
F 3 "~" H 8700 4700 50  0001 C CNN
	1    8700 4700
	1    0    0    -1  
$EndComp
$Comp
L Device:R_Small R38
U 1 1
P 8500 4700
F 0 "R38" H 8450 5050 50  0000 L CNN
F 1 "10k" H 8450 4950 50  0000 L CNN
F 2 "Resistor_SMD:R_0402_1005Metric" H 8500 4700 50  0001 C CNN
F 3 "~" H 8500 4700 50  0001 C CNN
	1    8500 4700
	1    0    0    -1  
$EndComp
$Comp
L Device:R_Small R37
U 1 1
P 8300 4700
F 0 "R37" H 8250 5050 50  0000 L CNN
F 1 "10k" H 8250 4950 50  0000 L CNN
F 2 "Resistor_SMD:R_0402_1005Metric" H 8300 4700 50  0001 C CNN
F 3 "~" H 8300 4700 50  0001 C CNN
	1    8300 4700
	1    0    0    -1  
$EndComp
Wire Wire Line
	8300 5700 8300 4800
Wire Wire Line
	8300 5700 9300 5700
Wire Wire Line
	8700 5300 8700 4800
Wire Wire Line
	8700 5300 9300 5300
Wire Wire Line
	8500 5400 8500 4800
Wire Wire Line
	8500 5400 9300 5400
Wire Wire Line
	8700 4600 8700 4550
Wire Wire Line
	8700 4550 9900 4550
Connection ~ 9900 4550
Wire Wire Line
	9900 4550 9900 4800
Wire Wire Line
	8500 4600 8500 4550
Wire Wire Line
	8500 4550 8700 4550
Connection ~ 8700 4550
Wire Wire Line
	8300 4600 8300 4550
Wire Wire Line
	8300 4550 8500 4550
Connection ~ 8500 4550
$Comp
L Device:R_Small R19
U 1 1
P 9200 1400
F 0 "R19" H 9250 1450 50  0000 L CNN
F 1 "100k" H 9250 1350 50  0000 L CNN
F 2 "Resistor_SMD:R_0402_1005Metric" H 9200 1400 50  0001 C CNN
F 3 "~" H 9200 1400 50  0001 C CNN
	1    9200 1400
	1    0    0    -1  
$EndComp
Connection ~ 10100 1250
Wire Wire Line
	10100 1250 10100 1500
Wire Wire Line
	9200 1250 9200 1300
Wire Wire Line
	9200 1500 9200 2400
Connection ~ 9200 2400
Wire Wire Line
	9200 2400 9300 2400
Wire Wire Line
	8900 1800 9500 1800
Wire Wire Line
	8900 2100 9400 2100
Wire Wire Line
	9200 1250 10100 1250
Wire Wire Line
	8900 2700 9200 2700
$Comp
L Device:R_Small R28
U 1 1
P 8800 3550
F 0 "R28" V 8800 3150 50  0000 C CNN
F 1 "100k" V 8850 3750 50  0000 C CNN
F 2 "Resistor_SMD:R_0402_1005Metric" H 8800 3550 50  0001 C CNN
F 3 "~" H 8800 3550 50  0001 C CNN
	1    8800 3550
	0    1    1    0   
$EndComp
$Comp
L Device:R_Small R30
U 1 1
P 8800 3650
F 0 "R30" V 8800 3250 50  0000 C CNN
F 1 "100k" V 8850 3850 50  0000 C CNN
F 2 "Resistor_SMD:R_0402_1005Metric" H 8800 3650 50  0001 C CNN
F 3 "~" H 8800 3650 50  0001 C CNN
	1    8800 3650
	0    1    1    0   
$EndComp
$Comp
L Device:R_Small R33
U 1 1
P 8800 3850
F 0 "R33" V 8800 3450 50  0000 C CNN
F 1 "100k" V 8850 4050 50  0000 C CNN
F 2 "Resistor_SMD:R_0402_1005Metric" H 8800 3850 50  0001 C CNN
F 3 "~" H 8800 3850 50  0001 C CNN
	1    8800 3850
	0    1    1    0   
$EndComp
$Comp
L power:GND #PWR0154
U 1 1
P 8600 3900
F 0 "#PWR0154" H 8600 3650 50  0001 C CNN
F 1 "GND" H 8700 3800 50  0000 C CNN
F 2 "" H 8600 3900 50  0001 C CNN
F 3 "" H 8600 3900 50  0001 C CNN
	1    8600 3900
	1    0    0    -1  
$EndComp
Wire Wire Line
	8600 3900 8600 3850
Wire Wire Line
	8600 3850 8700 3850
Wire Wire Line
	8600 3850 8600 3650
Wire Wire Line
	8600 3650 8700 3650
Connection ~ 8600 3850
Wire Wire Line
	8600 3650 8600 3550
Wire Wire Line
	8600 3550 8700 3550
Connection ~ 8600 3650
Wire Wire Line
	8900 3550 9500 3550
Wire Wire Line
	8900 3650 9400 3650
Wire Wire Line
	8900 3850 9200 3850
$Comp
L Device:R_Small R40
U 1 1
P 1800 4750
F 0 "R40" V 1750 4550 50  0000 C CNN
F 1 "10k" V 1850 4900 50  0000 C CNN
F 2 "Resistor_SMD:R_0402_1005Metric" H 1800 4750 50  0001 C CNN
F 3 "~" H 1800 4750 50  0001 C CNN
	1    1800 4750
	0    1    1    0   
$EndComp
$Comp
L Device:R_Small R41
U 1 1
P 1800 4850
F 0 "R41" V 1750 4650 50  0000 C CNN
F 1 "10k" V 1850 5000 50  0000 C CNN
F 2 "Resistor_SMD:R_0402_1005Metric" H 1800 4850 50  0001 C CNN
F 3 "~" H 1800 4850 50  0001 C CNN
	1    1800 4850
	0    1    1    0   
$EndComp
Wire Wire Line
	1900 4750 2100 4750
Wire Wire Line
	2100 4750 2100 4650
Connection ~ 2100 4650
Wire Wire Line
	2100 4650 1900 4650
Wire Wire Line
	1900 4850 2100 4850
Wire Wire Line
	2100 4850 2100 4750
Connection ~ 2100 4750
Wire Wire Line
	1700 4850 1650 4850
Wire Wire Line
	1650 4850 1650 5250
Connection ~ 1650 5250
Wire Wire Line
	1650 5250 1700 5250
Wire Wire Line
	1700 4750 1550 4750
Wire Wire Line
	1550 4750 1550 5350
Connection ~ 1550 5350
Wire Wire Line
	1550 5350 1700 5350
$Comp
L Device:R_Small R29
U 1 1
P 9700 3550
F 0 "R29" V 9750 3400 50  0000 C CNN
F 1 "33" V 9650 3700 50  0000 C CNN
F 2 "Resistor_SMD:R_0402_1005Metric" H 9700 3550 50  0001 C CNN
F 3 "~" H 9700 3550 50  0001 C CNN
	1    9700 3550
	0    1    1    0   
$EndComp
$Comp
L Device:R_Small R31
U 1 1
P 9850 3650
F 0 "R31" V 9900 3500 50  0000 C CNN
F 1 "33" V 9800 3800 50  0000 C CNN
F 2 "Resistor_SMD:R_0402_1005Metric" H 9850 3650 50  0001 C CNN
F 3 "~" H 9850 3650 50  0001 C CNN
	1    9850 3650
	0    1    1    0   
$EndComp
$Comp
L Device:R_Small R32
U 1 1
P 10000 3750
F 0 "R32" V 10050 3600 50  0000 C CNN
F 1 "33" V 9950 3900 50  0000 C CNN
F 2 "Resistor_SMD:R_0402_1005Metric" H 10000 3750 50  0001 C CNN
F 3 "~" H 10000 3750 50  0001 C CNN
	1    10000 3750
	0    1    1    0   
$EndComp
$Comp
L Device:R_Small R34
U 1 1
P 10150 3850
F 0 "R34" V 10200 3700 50  0000 C CNN
F 1 "33" V 10100 4000 50  0000 C CNN
F 2 "Resistor_SMD:R_0402_1005Metric" H 10150 3850 50  0001 C CNN
F 3 "~" H 10150 3850 50  0001 C CNN
	1    10150 3850
	0    1    1    0   
$EndComp
Wire Wire Line
	9500 3550 9600 3550
Connection ~ 9500 3550
Wire Wire Line
	9400 3650 9750 3650
Connection ~ 9400 3650
Wire Wire Line
	9300 3750 9900 3750
Wire Wire Line
	9200 3850 10050 3850
Connection ~ 9200 3850
Wire Wire Line
	9800 3550 10650 3550
Wire Wire Line
	9950 3650 10650 3650
Wire Wire Line
	10100 3750 10650 3750
Wire Wire Line
	10250 3850 10650 3850
$Comp
L Device:R_Small R36
U 1 1
P 7450 4700
F 0 "R36" V 7350 4650 50  0000 C CNN
F 1 "33" V 7400 4850 50  0000 C CNN
F 2 "Resistor_SMD:R_0402_1005Metric" H 7450 4700 50  0001 C CNN
F 3 "~" H 7450 4700 50  0001 C CNN
	1    7450 4700
	0    1    1    0   
$EndComp
$Comp
L Device:R_Small R42
U 1 1
P 7450 5000
F 0 "R42" V 7350 4950 50  0000 C CNN
F 1 "33" V 7400 5150 50  0000 C CNN
F 2 "Resistor_SMD:R_0402_1005Metric" H 7450 5000 50  0001 C CNN
F 3 "~" H 7450 5000 50  0001 C CNN
	1    7450 5000
	0    1    1    0   
$EndComp
Wire Wire Line
	7550 4700 7700 4700
Wire Wire Line
	7550 5000 7700 5000
$Comp
L Device:R_Small R43
U 1 1
P 7450 5300
F 0 "R43" V 7350 5250 50  0000 C CNN
F 1 "100k" V 7500 5500 50  0000 C CNN
F 2 "Resistor_SMD:R_0402_1005Metric" H 7450 5300 50  0001 C CNN
F 3 "~" H 7450 5300 50  0001 C CNN
	1    7450 5300
	0    1    1    0   
$EndComp
$Comp
L Device:R_Small R44
U 1 1
P 7450 5600
F 0 "R44" V 7350 5550 50  0000 C CNN
F 1 "100k" V 7500 5800 50  0000 C CNN
F 2 "Resistor_SMD:R_0402_1005Metric" H 7450 5600 50  0001 C CNN
F 3 "~" H 7450 5600 50  0001 C CNN
	1    7450 5600
	0    1    1    0   
$EndComp
$Comp
L power:GND #PWR0155
U 1 1
P 7750 5700
F 0 "#PWR0155" H 7750 5450 50  0001 C CNN
F 1 "GND" H 7850 5600 50  0000 C CNN
F 2 "" H 7750 5700 50  0001 C CNN
F 3 "" H 7750 5700 50  0001 C CNN
	1    7750 5700
	1    0    0    -1  
$EndComp
Wire Wire Line
	7250 5600 7350 5600
Connection ~ 7250 5600
Wire Wire Line
	7550 5600 7750 5600
Wire Wire Line
	7750 5600 7750 5700
Wire Wire Line
	7550 5300 7750 5300
Wire Wire Line
	7750 5300 7750 5600
Connection ~ 7750 5600
Wire Wire Line
	7250 4700 7250 5600
Wire Wire Line
	7050 5300 7350 5300
Connection ~ 7050 5300
Text GLabel 6750 1500 2    50   Output ~ 0
CFG_FAILED_N
Text Label 6200 1500 0    50   ~ 0
CFG_FAILED_N
Text Label 6200 1600 0    50   ~ 0
CFG_DONE
$Comp
L Device:R_Small R53
U 1 1
P 4750 7050
F 0 "R53" H 4700 6850 50  0000 L CNN
F 1 "10k" H 4700 6750 50  0000 L CNN
F 2 "Resistor_SMD:R_0402_1005Metric" H 4750 7050 50  0001 C CNN
F 3 "~" H 4750 7050 50  0001 C CNN
	1    4750 7050
	1    0    0    -1  
$EndComp
$Comp
L Device:R_Small R54
U 1 1
P 4900 7050
F 0 "R54" H 4850 6850 50  0000 L CNN
F 1 "10k" H 4850 6750 50  0000 L CNN
F 2 "Resistor_SMD:R_0402_1005Metric" H 4900 7050 50  0001 C CNN
F 3 "~" H 4900 7050 50  0001 C CNN
	1    4900 7050
	1    0    0    -1  
$EndComp
Wire Wire Line
	4600 7200 4750 7200
Wire Wire Line
	4750 7200 4750 7150
Connection ~ 4600 7200
Wire Wire Line
	4750 7200 4900 7200
Wire Wire Line
	4900 7200 4900 7150
Connection ~ 4750 7200
Wire Wire Line
	3100 5750 4750 5750
Wire Wire Line
	4750 5750 4750 6950
Wire Wire Line
	3100 5650 4900 5650
Wire Wire Line
	4900 5650 4900 6950
Text Label 3200 5650 0    50   ~ 0
RFU0
Text Label 3200 5750 0    50   ~ 0
RFU1
$Comp
L 74xGxx:74LVC1G07 U7
U 1 1
P 4250 3800
F 0 "U7" H 4350 3950 50  0000 C CNN
F 1 "74LVC1G07" H 4500 3700 50  0000 C CNN
F 2 "Package_TO_SOT_SMD:SOT-353_SC-70-5" H 4250 3800 50  0001 C CNN
F 3 "" H 4250 3800 50  0001 C CNN
	1    4250 3800
	1    0    0    -1  
$EndComp
Wire Wire Line
	4500 3800 4600 3800
Wire Wire Line
	2850 3200 2850 3800
Wire Wire Line
	2400 3200 2850 3200
Wire Wire Line
	2850 3800 3950 3800
$Comp
L power:GND #PWR0156
U 1 1
P 4250 3950
F 0 "#PWR0156" H 4250 3700 50  0001 C CNN
F 1 "GND" H 4350 3850 50  0000 C CNN
F 2 "" H 4250 3950 50  0001 C CNN
F 3 "" H 4250 3950 50  0001 C CNN
	1    4250 3950
	1    0    0    -1  
$EndComp
Wire Wire Line
	4250 3900 4250 3950
$Comp
L power:+2V5 #PWR0157
U 1 1
P 4250 3650
F 0 "#PWR0157" H 4250 3500 50  0001 C CNN
F 1 "+2V5" H 4265 3823 50  0000 C CNN
F 2 "" H 4250 3650 50  0001 C CNN
F 3 "" H 4250 3650 50  0001 C CNN
	1    4250 3650
	1    0    0    -1  
$EndComp
Wire Wire Line
	4250 3650 4250 3700
Wire Wire Line
	1050 3150 1450 3150
Connection ~ 1450 3150
Wire Wire Line
	1450 3150 1700 3150
Wire Wire Line
	2400 2600 3750 2600
$Comp
L Device:C_Small C?
U 1 1
P 4450 950
AR Path="/5E836017/5F22AC1D" Ref="C?"  Part="1" 
AR Path="/5E928EDB/5F22AC1D" Ref="C?"  Part="1" 
AR Path="/5E920AD5/5F22AC1D" Ref="C66"  Part="1" 
F 0 "C66" H 4500 1050 50  0000 L CNN
F 1 "0.1uF" H 4500 850 50  0000 L CNN
F 2 "Capacitor_SMD:C_0402_1005Metric" H 4450 950 50  0001 C CNN
F 3 "~" H 4450 950 50  0001 C CNN
	1    4450 950 
	-1   0    0    -1  
$EndComp
$Comp
L Device:C_Small C?
U 1 1
P 4050 950
AR Path="/5E836017/5F22AC23" Ref="C?"  Part="1" 
AR Path="/5E928EDB/5F22AC23" Ref="C?"  Part="1" 
AR Path="/5E920AD5/5F22AC23" Ref="C65"  Part="1" 
F 0 "C65" H 4100 1050 50  0000 L CNN
F 1 "0.1uF" H 4100 850 50  0000 L CNN
F 2 "Capacitor_SMD:C_0402_1005Metric" H 4050 950 50  0001 C CNN
F 3 "~" H 4050 950 50  0001 C CNN
	1    4050 950 
	-1   0    0    -1  
$EndComp
$Comp
L Device:C_Small C?
U 1 1
P 3650 950
AR Path="/5E836017/5F22AC29" Ref="C?"  Part="1" 
AR Path="/5E928EDB/5F22AC29" Ref="C?"  Part="1" 
AR Path="/5E920AD5/5F22AC29" Ref="C64"  Part="1" 
F 0 "C64" H 3700 1050 50  0000 L CNN
F 1 "0.1uF" H 3700 850 50  0000 L CNN
F 2 "Capacitor_SMD:C_0402_1005Metric" H 3650 950 50  0001 C CNN
F 3 "~" H 3650 950 50  0001 C CNN
	1    3650 950 
	-1   0    0    -1  
$EndComp
$Comp
L Device:C_Small C?
U 1 1
P 3250 950
AR Path="/5E836017/5F22AC2F" Ref="C?"  Part="1" 
AR Path="/5E928EDB/5F22AC2F" Ref="C?"  Part="1" 
AR Path="/5E920AD5/5F22AC2F" Ref="C63"  Part="1" 
F 0 "C63" H 3300 1050 50  0000 L CNN
F 1 "0.47uF" H 3300 850 50  0000 L CNN
F 2 "Capacitor_SMD:C_0603_1608Metric" H 3250 950 50  0001 C CNN
F 3 "~" H 3250 950 50  0001 C CNN
	1    3250 950 
	-1   0    0    -1  
$EndComp
Wire Wire Line
	3250 800  3250 850 
Wire Wire Line
	3650 800  3650 850 
Connection ~ 3650 800 
Wire Wire Line
	3650 800  3250 800 
Wire Wire Line
	4050 800  4050 850 
Connection ~ 4050 800 
Wire Wire Line
	4050 800  3650 800 
Wire Wire Line
	4450 800  4450 850 
Connection ~ 4450 800 
Wire Wire Line
	4450 800  4050 800 
Wire Wire Line
	4450 1050 4450 1100
Wire Wire Line
	4450 1100 4050 1100
Wire Wire Line
	3250 1050 3250 1100
Wire Wire Line
	3650 1050 3650 1100
Connection ~ 3650 1100
Wire Wire Line
	3650 1100 3250 1100
Wire Wire Line
	4050 1050 4050 1100
Connection ~ 4050 1100
Wire Wire Line
	4050 1100 3650 1100
$Comp
L Device:C_Small C?
U 1 1
P 2850 950
AR Path="/5E836017/5F22AC48" Ref="C?"  Part="1" 
AR Path="/5E928EDB/5F22AC48" Ref="C?"  Part="1" 
AR Path="/5E920AD5/5F22AC48" Ref="C62"  Part="1" 
F 0 "C62" H 2900 1050 50  0000 L CNN
F 1 "2.2uF" H 2900 850 50  0000 L CNN
F 2 "Capacitor_SMD:C_0805_2012Metric" H 2850 950 50  0001 C CNN
F 3 "~" H 2850 950 50  0001 C CNN
	1    2850 950 
	-1   0    0    -1  
$EndComp
$Comp
L power:GND #PWR?
U 1 1
P 2850 1150
AR Path="/5E928EDB/5F22AC4E" Ref="#PWR?"  Part="1" 
AR Path="/5E920AD5/5F22AC4E" Ref="#PWR019"  Part="1" 
F 0 "#PWR019" H 2850 900 50  0001 C CNN
F 1 "GND" H 2700 1100 50  0000 C CNN
F 2 "" H 2850 1150 50  0001 C CNN
F 3 "" H 2850 1150 50  0001 C CNN
	1    2850 1150
	-1   0    0    -1  
$EndComp
Wire Wire Line
	3250 800  2850 800 
Wire Wire Line
	2850 800  2850 850 
Connection ~ 3250 800 
Wire Wire Line
	3250 1100 2850 1100
Wire Wire Line
	2850 1100 2850 1050
Connection ~ 3250 1100
Wire Wire Line
	2850 1150 2850 1100
Connection ~ 2850 1100
Wire Wire Line
	4850 1200 4850 800 
Wire Wire Line
	4850 800  4450 800 
$Comp
L power:+2V5 #PWR018
U 1 1
P 2850 750
F 0 "#PWR018" H 2850 600 50  0001 C CNN
F 1 "+2V5" H 2865 923 50  0000 C CNN
F 2 "" H 2850 750 50  0001 C CNN
F 3 "" H 2850 750 50  0001 C CNN
	1    2850 750 
	1    0    0    -1  
$EndComp
Wire Wire Line
	2850 800  2850 750 
Connection ~ 2850 800 
Wire Wire Line
	2600 2800 2750 2800
Text GLabel 2800 2900 0    50   UnSpc ~ 0
VDD_CLK
Text Notes 7800 7050 0    100  ~ 0
Copyright (c) 2020  Anton Kuzmin\nLicensed under CERN-OHL-P v2\nhttps://github.com/ak-fau/gmm7550.git
$Comp
L Graphic:Logo_Open_Hardware_Small #LOGO?
U 1 1
P 7350 6850
AR Path="/5F22637F" Ref="#LOGO?"  Part="1" 
AR Path="/5E920AD5/5F22637F" Ref="#LOGO4"  Part="1" 
F 0 "#LOGO4" H 7350 7125 50  0001 C CNN
F 1 "Logo_Open_Hardware_Small" H 7350 6625 50  0001 C CNN
F 2 "" H 7350 6850 50  0001 C CNN
F 3 "~" H 7350 6850 50  0001 C CNN
	1    7350 6850
	1    0    0    -1  
$EndComp
$EndSCHEMATC
